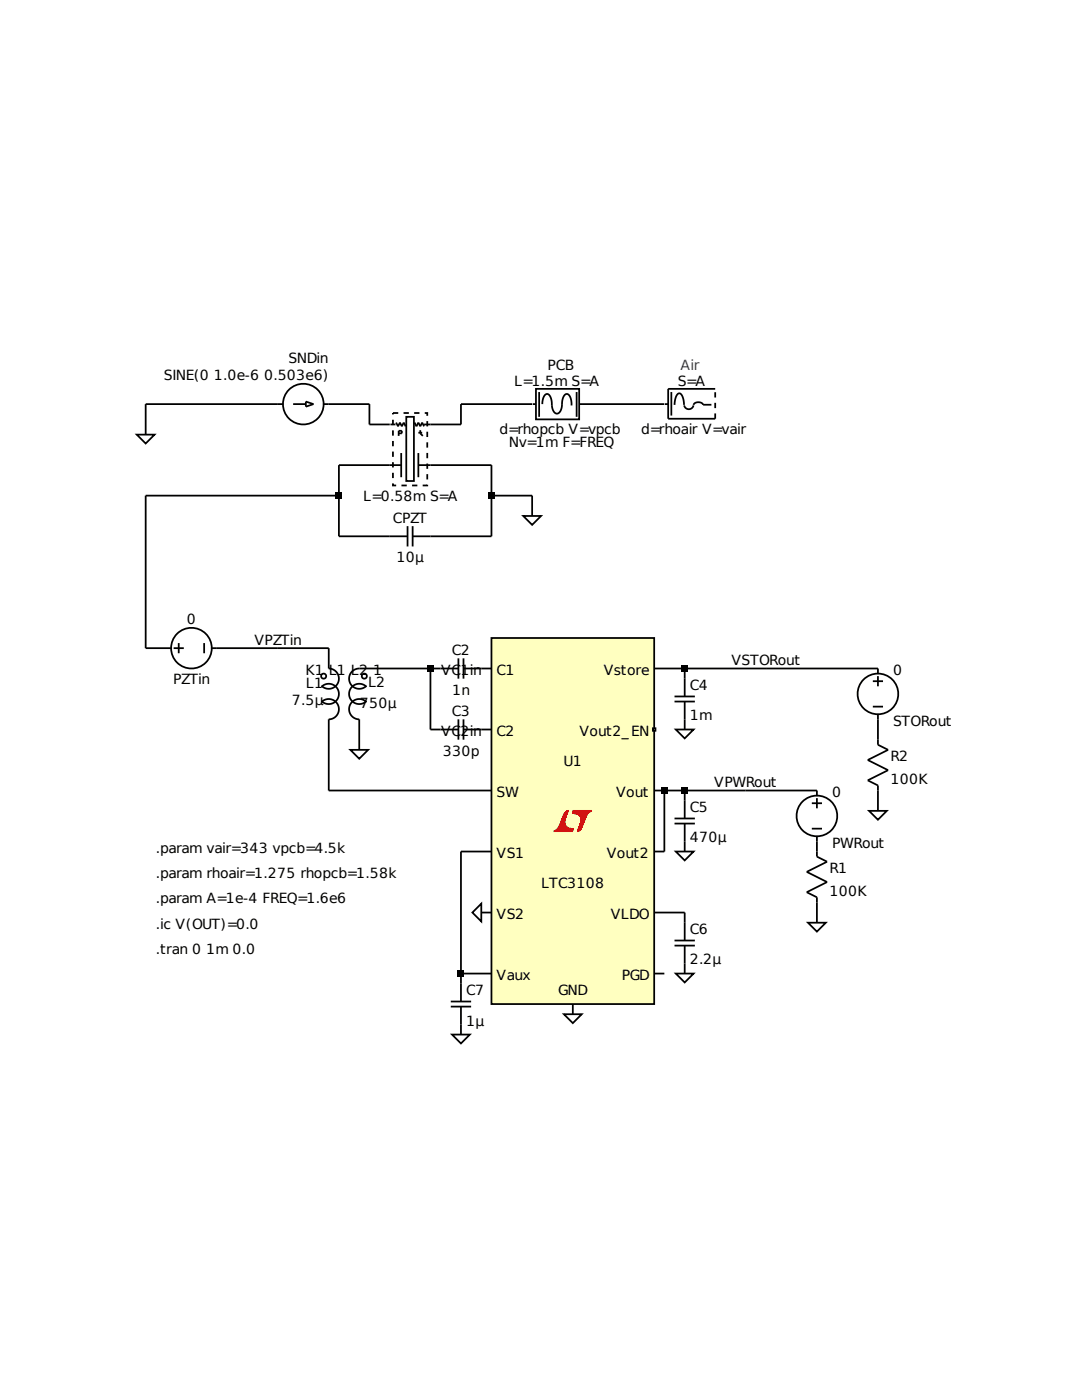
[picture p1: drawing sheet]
Version 4
SHEET 1 1172 748
WIRE 32 -448 -176 -448
WIRE 176 -448 112 -448
WIRE 432 -448 320 -448
WIRE 640 -448 512 -448
WIRE 176 -416 176 -448
WIRE 208 -416 176 -416
WIRE 320 -416 320 -448
WIRE 320 -416 272 -416
WIRE -176 -400 -176 -448
WIRE 208 -352 128 -352
WIRE 368 -352 272 -352
WIRE 128 -304 128 -352
WIRE 128 -304 -176 -304
WIRE 368 -304 368 -352
WIRE 432 -304 368 -304
WIRE 432 -272 432 -304
WIRE 128 -240 128 -304
WIRE 208 -240 128 -240
WIRE 368 -240 368 -304
WIRE 368 -240 272 -240
WIRE -176 -64 -176 -304
WIRE -144 -64 -176 -64
WIRE 32 -64 -64 -64
WIRE 112 -64 32 -64
WIRE 112 -32 112 -64
WIRE 272 -32 160 -32
WIRE 288 -32 272 -32
WIRE 368 -32 352 -32
WIRE 672 -32 624 -32
WIRE 800 -32 672 -32
WIRE 976 -32 800 -32
WIRE 672 -16 672 -32
WIRE 272 64 272 -32
WIRE 288 64 272 64
WIRE 368 64 352 64
WIRE 672 64 672 48
WIRE 976 80 976 48
WIRE 160 96 160 48
WIRE 112 160 112 48
WIRE 368 160 112 160
WIRE 640 160 624 160
WIRE 672 160 640 160
WIRE 768 160 672 160
WIRE 880 160 768 160
WIRE 672 176 672 160
WIRE 976 192 976 160
WIRE 368 256 320 256
WIRE 640 256 640 160
WIRE 640 256 624 256
WIRE 672 256 672 240
WIRE 880 256 880 240
WIRE 368 352 352 352
WIRE 672 352 624 352
WIRE 672 368 672 352
WIRE 880 368 880 336
WIRE 320 448 320 256
WIRE 368 448 320 448
WIRE 640 448 624 448
WIRE 672 448 672 432
WIRE 320 464 320 448
WIRE 496 512 496 496
WIRE 320 544 320 528
FLAG 496 512 0
FLAG 320 544 0
FLAG 352 352 0
FLAG 672 64 0
FLAG 672 256 0
FLAG 672 448 0
FLAG 768 160 VPWRout
FLAG 32 -64 VPZTin
FLAG 160 96 0
FLAG 880 368 0
FLAG 976 192 0
FLAG 352 -32 VC1in
FLAG 352 64 VC2in
FLAG 432 -272 0
FLAG -176 -400 0
FLAG 800 -32 VSTORout
SYMBOL LTC3108 496 208 R0
SYMATTR InstName U1
SYMBOL cap 304 464 R0
SYMATTR InstName C7
SYMATTR Value 1µ
SYMBOL cap 288 -16 R270
WINDOW 0 32 32 VTop 2
WINDOW 3 0 32 VBottom 2
SYMATTR InstName C2
SYMATTR Value 1n
SYMBOL cap 288 80 R270
WINDOW 0 32 32 VTop 2
WINDOW 3 0 32 VBottom 2
SYMATTR InstName C3
SYMATTR Value 330p
SYMBOL cap 656 -16 R0
SYMATTR InstName C4
SYMATTR Value 1m
SYMBOL cap 656 176 R0
SYMATTR InstName C5
SYMATTR Value 470µ
SYMBOL cap 656 368 R0
SYMATTR InstName C6
SYMATTR Value 2.2µ
SYMBOL PiezoElement 240 -384 M180
SYMATTR InstName X1
SYMATTR Value L=0.58m S=A
SYMBOL SubstFin 480 -448 R0
WINDOW 0 -3 -64 Center 2
SYMATTR InstName PCB
SYMATTR Value L=1.5m S=A
SYMATTR Value2 d=rhopcb V=vpcb
SYMATTR SpiceLine Nv=1m F=FREQ
SYMBOL SubstInf 688 -448 R0
SYMATTR InstName X3
SYMATTR Value S=A
SYMATTR Value2 d=rhoair V=vair
SYMBOL voltage -160 -64 R270
WINDOW 0 -32 56 VBottom 2
WINDOW 3 32 56 VTop 2
WINDOW 123 0 0 Left 2
WINDOW 39 0 0 Left 2
SYMATTR InstName PZTin
SYMATTR Value 0
SYMBOL voltage 880 144 R0
WINDOW 0 24 96 Left 2
WINDOW 3 24 16 Left 2
WINDOW 123 0 0 Left 2
WINDOW 39 0 0 Left 2
SYMATTR InstName PWRout
SYMATTR Value 0
SYMBOL res 864 240 R0
SYMATTR InstName R1
SYMATTR Value 100K
SYMBOL voltage 976 -48 R0
WINDOW 0 24 96 Left 2
WINDOW 3 24 16 Left 2
WINDOW 123 0 0 Left 2
WINDOW 39 0 0 Left 2
SYMATTR InstName STORout
SYMATTR Value 0
SYMBOL res 960 64 R0
SYMATTR InstName R2
SYMATTR Value 100K
SYMBOL ind2 176 64 R180
WINDOW 0 2 76 Right 2
WINDOW 3 -42 43 Left 2
SYMATTR InstName L2
SYMATTR Value 750µ
SYMATTR SpiceLine Rser=300
SYMBOL ind2 96 64 M180
WINDOW 0 -20 75 Left 2
WINDOW 3 -42 48 Left 2
SYMATTR InstName L1
SYMATTR Value 7.5µ
SYMATTR SpiceLine Rser=85m
SYMBOL current 32 -448 R270
WINDOW 3 47 81 VLeft 2
WINDOW 123 24 56 Left 2
WINDOW 39 0 0 Left 2
WINDOW 0 75 79 VLeft 2
SYMATTR Value SINE(0 1.0e-6 0.503e6)
SYMATTR InstName SNDin
SYMBOL cap 272 -256 R90
WINDOW 0 0 32 VBottom 2
WINDOW 3 32 32 VTop 2
SYMATTR InstName CPZT
SYMATTR Value 10µ
TEXT -160 408 Left 2 !.tran 0 1m 0.0
TEXT -160 368 Left 2 !.ic V(OUT)=0.0
TEXT 136 -32 Center 2 !K1 L1 L2 1
TEXT -160 328 Left 2 !.param A=1e-4 FREQ=1.6e6
TEXT -160 248 Left 2 !.param vair=343 vpcb=4.5k
TEXT -160 288 Left 2 !.param rhoair=1.275 rhopcb=1.58k
TEXT 680 -512 Center 2 ;Air
